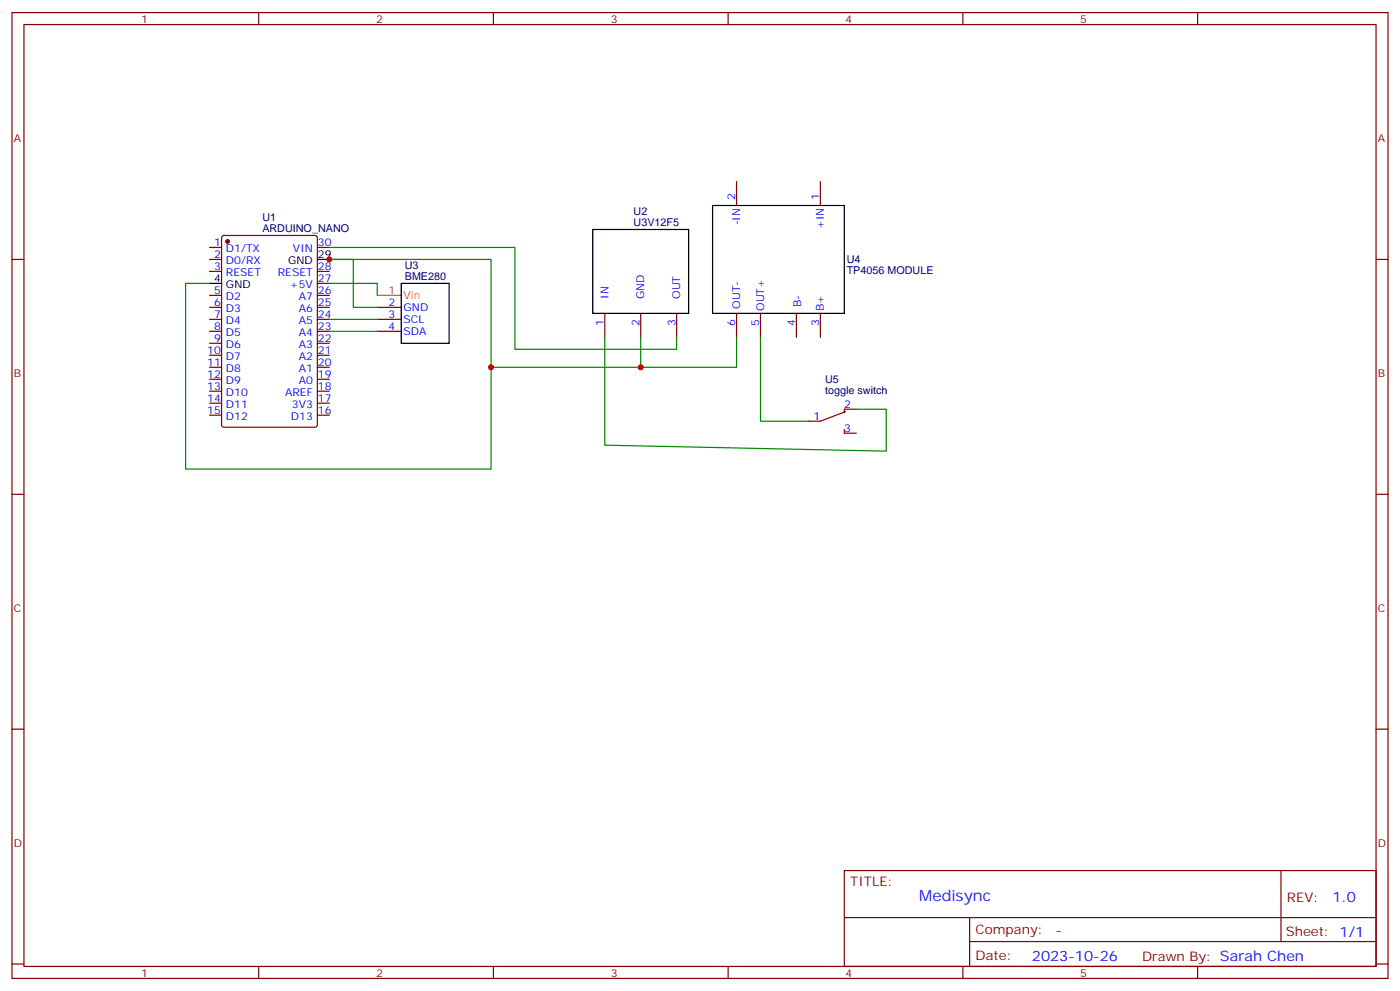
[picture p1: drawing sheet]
<svg xmlns="http://www.w3.org/2000/svg" width="412mm" height="292mm" viewBox="0 0 412 292" stroke-linecap="round" stroke-linejoin="round" font-family="sans-serif">
<g fill="none" stroke="#870000" stroke-width=".35">
<path d="M3.5 3.7h405.4v284.3h-405.4zM7.1 7.2h398.2v277.3h-398.2zM76.2 3.7v3.5M145.3 3.7v3.5M214.5 3.7v3.5M283.6 3.7v3.5M352.8 3.7v3.5M217 53.4v7.1M241.7 53.4v7.1M3.5 76.4h3.6M61.7 76.4h3.6M61.7 72.8h3.6"/>
<path d="M61.7 79.9h3.6M65.5 69.5l.5-.2h26.8l.6 .5 .1 55.3-.5 .6-27 .1-.7-.5v-55.3zM93.5 72.8h3.5M93.5 79.9h3.5M405.3 76.4h3.6M61.7 87h3.6M61.7 90.5h3.6M61.7 94h3.6M61.7 97.5h3.6M93.5 87h3.5M93.5 90.5h3.5M93.5 94h3.5"/>
<path d="M93.5 97.5h3.5M93.5 83.4h3.5M111.1 90.5h7.1M111.1 94h7.1M111.1 97.5h7.1M178.2 92.3v7M188.7 92.3v7M199.3 92.3v7M217 92.3v7M224 92.3v7M234.6 92.3v7M241.7 92.3v7"/>
<path d="M61.7 101.1h3.6M61.7 104.6h3.6M61.7 108.1h3.6M61.7 111.7h3.6M61.7 115.2h3.6M61.7 118.7h3.6M93.5 101.1h3.5M93.5 104.6h3.5M93.5 108.1h3.5M93.5 111.7h3.5M93.5 115.2h3.5M93.5 118.7h3.5"/>
<path d="M61.7 122.2h3.6M93.5 122.2h3.5M238.1 124h3.6M248.7 126.5v1h3.5M252.2 120.5h-3.5v1M3.5 145.5h3.6M405.3 145.5h3.6M3.5 214.7h3.6M405.3 214.7h3.6M248.7 256.3h156.6v28.2h-156.6zM377.3 256.3v20.9M248.7 270.1h156.5"/>
<path d="M285.6 277.2h119.6M285.6 270.1v14.2M3.5 283.8h3.6M76.2 284.5v3.5M145.3 284.5v3.5M214.5 284.5v3.5M283.6 284.5v3.5M352.8 284.5v3.5M405.3 283.8h3.6"/>
</g>
<circle cx="67" cy="71.1" r=".53" fill="#870000" stroke="#870000" stroke-width=".35"/>
<path d="M93.5 76.4h3.5M174.6 67.6h28.2v24.7h-28.2zM209.9 60.5h38.8v31.8h-38.8zM61.7 83.4h3.6M118.2 83.4h14.1v17.7h-14.1z" fill="none" stroke="#000" stroke-width=".35"/>
<path d="M111.1 87h7.1" fill="none" stroke="#f60" stroke-width=".35"/>
<path d="M97 72.8h54.7v30h47.6v-3.5M61.7 83.4h-7v54.7h89.9v-30M97 83.4h14.1v3.6M97 97.5h14.1M97 94h14.1M111.1 90.5h-7v-14.1h-7.1h47.6v31.7h44.1v-8.8M178.2 99.3v31.8l82.9 1.7v-12.3h-8.9M217 99.3v8.8h-28.3M224 99.3v24.7h14.1" fill="none" stroke="#008700" stroke-width=".35"/>
<path d="M249.1 121.2l-7.4 2.8" fill="none" stroke="#900" stroke-width=".35"/>
<g fill="#c00">
<circle cx="97" cy="76.4" r=".88"/>
<circle cx="188.7" cy="108.1" r=".88"/>
<circle cx="144.6" cy="108.1" r=".88"/>
</g>
<text font-size="4.6" fill="#00f" x="270.8" y="265.3">Medisync</text>
<g font-size="4.2" fill="#00f">
<text x="392.5" y="265.6">1.0</text>
<text x="310.9" y="275.1">-</text>
<text x="304" y="282.9">2023-10-26</text>
</g>
<g font-size="3.9" fill="#800">
<text x="250.5" y="260.9">TITLE:</text>
<text x="379.1" y="265.6">REV:</text>
<text x="287.4" y="275.1">Company:</text>
<text x="378.7" y="275.7">Sheet: 1/1</text>
<text x="287.4" y="282.8">Date:</text>
<text x="336.4" y="282.8">Drawn By: Sarah Chen</text>
</g>
<g font-size="3.2" fill="#800">
<text x="41.6" y="6.7">1</text>
<text x="110.8" y="6.7">2</text>
<text x="179.9" y="6.7">3</text>
<text x="249.1" y="6.7">4</text>
<text x="318.2" y="6.7">5</text>
<text x="4.1" y="41.8">A</text>
<text x="405.9" y="41.8">A</text>
<text x="4.1" y="110.9">B</text>
<text x="405.9" y="110.9">B</text>
<text x="4.1" y="180.1">C</text>
<text x="405.9" y="180.1">C</text>
<text x="4.1" y="249.2">D</text>
<text x="405.9" y="249.2">D</text>
<text x="41.6" y="287.5">1</text>
<text x="110.8" y="287.5">2</text>
<text x="179.9" y="287.5">3</text>
<text x="249.1" y="287.5">4</text>
<text x="318.2" y="287.5">5</text>
</g>
<g font-size="3.2" fill="#00f">
<text x="216.6" y="58.7" transform="rotate(-90 216.6 58.7)">2</text>
<text x="241.3" y="58.7" transform="rotate(-90 241.3 58.7)">1</text>
<text x="218" y="66.4" transform="rotate(-90 218 66.4)">-IN</text>
<text x="242.7" y="67.5" transform="rotate(-90 242.7 67.5)">+IN</text>
<text x="63.1" y="72.5">1</text>
<text x="63.1" y="76">2</text>
<text x="66.6" y="74.3">D1/TX</text>
<text x="66.6" y="77.8">D0/RX</text>
<text x="86.3" y="74.3">VIN</text>
<text x="93.7" y="72.5">30</text>
<text x="63.1" y="79.6">3</text>
<text x="66.6" y="81.3">RESET</text>
<text x="81.8" y="81.3">RESET</text>
<text x="93.7" y="83.1">27</text>
<text x="93.7" y="79.6">28</text>
<text x="63.1" y="86.6">5</text>
<text x="66.6" y="88.4">D2</text>
<text x="85.4" y="84.8">+5V</text>
<text x="88" y="88.4">A7</text>
<text x="93.7" y="86.6">26</text>
<text x="179.2" y="88" transform="rotate(-90 179.2 88)">IN</text>
<text x="189.8" y="88" transform="rotate(-90 189.8 88)">GND</text>
<text x="200.4" y="88" transform="rotate(-90 200.4 88)">OUT</text>
<text x="63.1" y="90.1">6</text>
<text x="63.1" y="93.7">7</text>
<text x="66.6" y="91.9">D3</text>
<text x="66.6" y="95.4">D4</text>
<text x="88" y="95.4">A5</text>
<text x="88" y="91.9">A6</text>
<text x="93.7" y="93.7">24</text>
<text x="93.7" y="90.1">25</text>
<text x="114.4" y="90.1">2</text>
<text x="114.4" y="93.7">3</text>
<text x="118.9" y="91.5">GND</text>
<text x="118.9" y="95.1">SCL</text>
<text x="218" y="90.8" transform="rotate(-90 218 90.8)">OUT-</text>
<text x="225.1" y="91.5" transform="rotate(-90 225.1 91.5)">OUT+</text>
<text x="236" y="90.5" transform="rotate(-90 236 90.5)">B-</text>
<text x="242.7" y="91.5" transform="rotate(-90 242.7 91.5)">B+</text>
<text x="63.1" y="97.2">8</text>
<text x="63.1" y="100.7">9</text>
<text x="66.6" y="99">D5</text>
<text x="88" y="99">A4</text>
<text x="93.7" y="100.7">22</text>
<text x="93.7" y="97.2">23</text>
<text x="114.4" y="97.2">4</text>
<text x="118.9" y="98.6">SDA</text>
<text x="177.8" y="96" transform="rotate(-90 177.8 96)">1</text>
<text x="188.4" y="96" transform="rotate(-90 188.4 96)">2</text>
<text x="199" y="96" transform="rotate(-90 199 96)">3</text>
<text x="216.6" y="96" transform="rotate(-90 216.6 96)">6</text>
<text x="223.7" y="96" transform="rotate(-90 223.7 96)">5</text>
<text x="234.2" y="96" transform="rotate(-90 234.2 96)">4</text>
<text x="241.3" y="96" transform="rotate(-90 241.3 96)">3</text>
<text x="61.1" y="104.2">10</text>
<text x="61.1" y="107.8">11</text>
<text x="66.6" y="102.5">D6</text>
<text x="66.6" y="106">D7</text>
<text x="88" y="106">A2</text>
<text x="88" y="102.5">A3</text>
<text x="93.7" y="107.8">20</text>
<text x="93.7" y="104.2">21</text>
<text x="61.1" y="111.3">12</text>
<text x="66.6" y="109.5">D8</text>
<text x="66.6" y="113.1">D9</text>
<text x="88" y="113.1">A0</text>
<text x="88" y="109.5">A1</text>
<text x="93.7" y="111.3">19</text>
<text x="61.1" y="114.8">13</text>
<text x="61.1" y="118.4">14</text>
<text x="66.6" y="116.6">D10</text>
<text x="84" y="116.6">AREF</text>
<text x="93.7" y="118.4">17</text>
<text x="93.7" y="114.8">18</text>
<text x="61.1" y="121.9">15</text>
<text x="66.6" y="120.1">D11</text>
<text x="66.6" y="123.6">D12</text>
<text x="85.7" y="123.6">D13</text>
<text x="86" y="120.1">3V3</text>
<text x="93.7" y="121.9">16</text>
<text x="239.6" y="123.6">1</text>
<text x="248.7" y="120.1">2</text>
<text x="248.7" y="127.2">3</text>
</g>
<g font-size="3.2" fill="#000080">
<text x="77.3" y="65.1">U1</text>
<text x="186.6" y="63.3">U2</text>
<text x="77.3" y="68.3">ARDUINO_NANO</text>
<text x="186.6" y="66.5">U3V12F5</text>
<text x="249.4" y="77.4">U4</text>
<text x="119.2" y="82.4">BME280</text>
<text x="119.2" y="79.2">U3</text>
<text x="249.4" y="80.6">TP4056 MODULE</text>
<text x="243.1" y="112.7">U5</text>
<text x="243.1" y="115.9">toggle switch</text>
</g>
<g font-size="3.2">
<text x="84.9" y="77.8">GND</text>
<text x="93.7" y="76">29</text>
<text x="63.1" y="83.1">4</text>
<text x="66.6" y="84.8">GND</text>
</g>
<g font-size="3.2" fill="#f60">
<text x="114.4" y="86.6">1</text>
<text x="118.9" y="88">Vin</text>
</g>
</svg>
